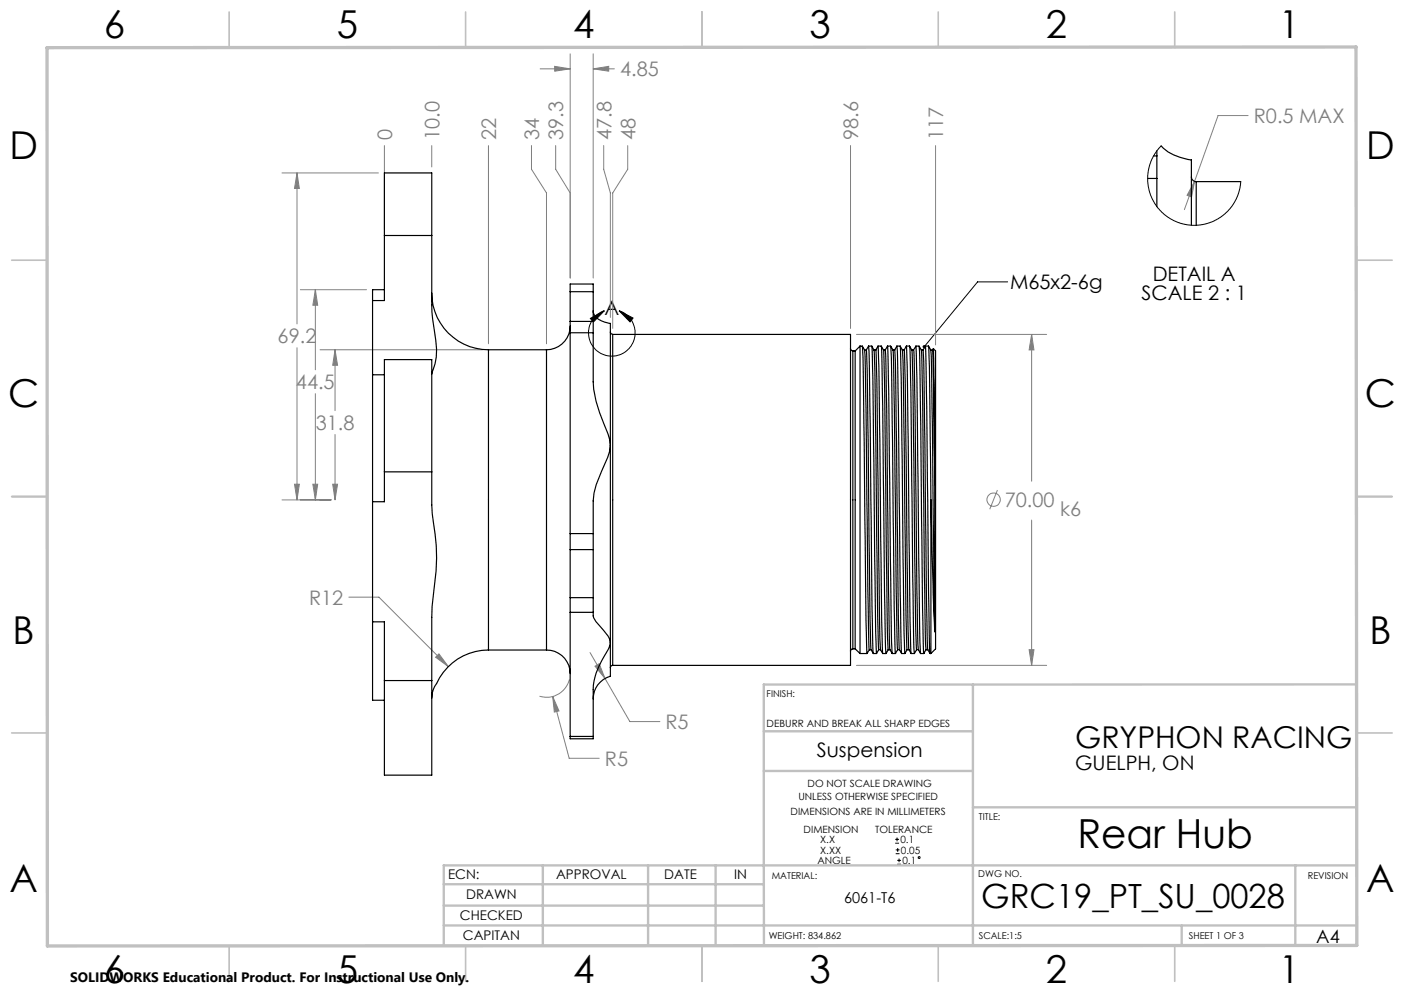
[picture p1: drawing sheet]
<svg xmlns="http://www.w3.org/2000/svg" width="297mm" height="210mm" viewBox="0 0 297 210" stroke-linecap="round" stroke-linejoin="round" font-family="sans-serif">
<g fill="none" stroke="#808080" stroke-width=".21">
<path d="M114.3 14.6h6.3M117.3 14l3.3 .6-3.3 .5zM120.6 11.4v47.4M125.5 14.6l3.3-.6v1.1zM125.5 11.4v47.4M125.5 14.6h4.5M59.7 36.6h20.3M62.8 36.6l.5 3.3h-1zM62.8 36.6v31.9M81.3 30.8v17.7M91.3 30.8v4.5M103.3 30.8v41.9"/>
<path d="M112.4 30.8v5l3.2 5v31.9M117.5 30.8v5l3.1 5M127.7 30.8v5l1.4 5v26.3M132.8 30.8v5l-3.2 5v28.7M179.9 30.8v38.7M197.9 30.8v42.1M252.7 38.4l-.6 3.3-1-.4zM252.7 38.4l-2.2 5.9M264 24.4h-6.3l-5 14M62.8 73.5v32.2M63.5 61.3h14M66.7 61.3l.5 3.2h-1z"/>
<path d="M66.7 61.3v16.9M67.7 74h34.4M70.9 74l.5 3.2h-1zM70.9 74v12.8M181.2 70.7h40.2M218.2 70.7l.5 3.3h-1zM218.2 70.7v31.1M66.7 83.2v22.5M70.9 91.9v13.8M59.7 105.7h10.3M62.3 102.4h1l-.5 3.3zM66.2 102.4h1l-.5 3.3z"/>
<path d="M70.4 102.4h1l-.5 3.3zM211 103.6l-1.6 4.1M218.2 110v30.7M73.8 126.3h6.4l14.6 14.7M92.1 139l.8-.7 1.9 2.7zM124.8 138l8.4 14.6h6.4M217.7 137.4h1l-.5 3.3zM116.9 147.3l1.4 3-1 .3zM116.9 147.3l3.5 13.1h6.4M120.5 143.7a5 5 0 0 1-6.4 3.5M125.9 140.9l.9-.5 1.2 3.1zM181.2 140.7h40.2"/>
<circle cx="210.2" cy="105.7" r="1.42"/>
</g>
<g fill="none" stroke="#000" stroke-width=".21">
<path d="M213.1 59.6h-6.3l-11.3 13.7M124.9 67.3l2.9-1.6-2.3 2.4zM127.8 65.7a4.9 4.9 0 0 0-2.4 7.6 4.9 4.9 0 0 0 8 0 4.9 4.9 0 0 0-2.4-7.6M131 65.7l2.9 1.6-.6 .8zM189.4 178.3h.8M189.4 177.5h.8M189.5 179.7h.8M189.8 177.1v.8M189.9 179.3v.9M189.5 180.5h.8M189.8 182.8h.8M189.8 182h.8"/>
<path d="M190.2 181.6v.7"/>
<circle cx="194.4" cy="181.3" r=".19"/>
</g>
<g fill="none" stroke="#c0c0c0" stroke-width=".35">
<path d="M48.5 2.5v7.5M98.5 2.5v7.5M148.5 2.5v7.5M198.5 2.5v7.5M248.5 2.5v7.5M2.5 55h7.5M287 55h7.5M2.5 105h7.5M287 105h7.5M2.5 155h7.5M287 155h7.5M48.5 200v7.5"/>
<path d="M98.5 200v7.5M148.5 200v7.5M198.5 200v7.5M248.5 200v7.5"/>
</g>
<g fill="none" stroke="#c0c0c0" stroke-width=".5">
<path d="M161.6 154.6h44.2M205.8 144.8v55.2M287 144.7l-125.4 .1v55.2M161.6 163h44.2M205.8 170.7h81.2M93.9 195.7h193.1M93.9 191.5h67.7M93.9 187h67.7M114.8 183v17M137.1 183v17M151.4 183v17M250 195.8v4.2"/>
<path d="M274 183v16.9M287 183h-193.1v17"/>
</g>
<path d="M9.9 10.1l276.9-.2 .2 190-277 .2z" fill="none" stroke="#c0c0c0" stroke-width=".7"/>
<path d="M124.9 67.3l2.9-1.6-2.3 2.4zM131 65.7l2.9 1.6-.6 .8zM195.3 73.1l-.1 .2v.2l.3-.2-.2 .3a.33 .33 0 0 0 .4-.1 .33 .33 0 0 0 0-.4 .33 .33 0 0 0-.4 0z" fill="#000"/>
<path d="M117.3 14l3.3 .6-3.3 .5zM125.5 14.6l3.3-.6v1.1zM218.2 70.7l.5 3.3h-1zM217.7 137.4h1l-.5 3.3zM62.3 102.4h1l-.5 3.3zM62.8 36.6l.5 3.3h-1zM70.4 102.4h1l-.5 3.3zM70.9 74l.5 3.2h-1zM92.1 139l2.7 2-1.9-2.7zM116.9 147.3l.4 3.3 1-.3zM66.2 102.4h1l-.5 3.3zM66.7 61.3l.5 3.2h-1zM125.9 140.9l2.1 2.6-1.2-3.1zM252.7 38.4l-1.6 2.9 1 .4z" fill="#808080"/>
<g fill="none" stroke="#000" stroke-width=".25">
<path d="M242.8 37.7h1.9M244.1 33h.6M244.7 37.7v6M244.7 33v4.7M244.7 31.9v1.1M245.6 30.9a11.3 11.3 0 0 0 6.4 2.9v13.8M252 37.4a1.02 1.02 0 0 0 1 1M253 38.4v9.3M253 38.4h9.5M81.3 49.8v13.8h-2.5M81.3 49.8v-13.2h10v13.2M81.3 49.8h10"/>
<path d="M91.3 49.8v7.5a65.5 65.5 0 0 0 .9 14.7 13.1 13.1 0 0 1-.9 7.1M78.8 63.6v15.7M78.8 79.3v26.8M78.8 79.3h2.5M81.3 61.3h-2.5v2.3M91.3 62a12 12 0 0 0 12 12M103.3 74v63.5M103.3 74h12.3M115.6 74v63.5M120.6 69a5 5 0 0 1-5 5M120.6 70.4v42.4M120.6 68v2.4"/>
<path d="M120.6 61.7v6.3M120.6 61.7v-1.6h4.9v1.6M120.6 70.4h4.9M120.6 68h4.9M120.6 61.7h4.9M125.5 70.4v7.7a22.6 22.6 0 0 0 2.2 11.4l.9 2.3 .5 2.4M125.5 65.7v.4a4 4 0 0 0 3.6 2.3v25.8M125.5 68v2.4M125.5 61.7v6.3M129.1 70.2l.2 .3 .3 .2M129.6 70.7h50.3v70h-50.3M129.6 70.7v70"/>
<path d="M179.9 73.7l.2 .4 .3 .1M180.4 74.2v63M180.4 74.2h.5M180.9 74.2v63M181.9 73.2v65M181.9 73.2h.5M181.9 73.2l-1 1M182.9 74h.4M183.3 74l.4-.8 .4 16.2 .4 39.2 .2 9.6M183.3 74l.1 4.2 .6 52.6 .3 6.6M183.7 73.2h.7M184.9 74h.4"/>
<path d="M185.3 74l.4-.8 .2 4.3 .6 54 .2 6.7M185.3 74l.2 6.6 .6 52.6 .2 4.2M185.7 73.2h.7l.1 2.5 .6 49.8 .3 12.7M186.4 73.2a2.24 2.24 0 0 1 .6 1.9l.7 55.7 .2 6.6M186.9 74h.4M187.3 74l.4-.8 .3 9.6 .6 51.1 .1 4.3M187.3 74l.3 12.4 .4 38.6 .2 12.4M187.7 73.2h.7M188.9 74h.4M189.3 74l.4-.8 .3 12.7 .6 49.8 .1 2.5h.7M189.3 74l.1 4.2 .6 52.6 .3 6.6M189.7 73.2h.7l.1 2.5 .7 55.8 .2 6.7"/>
<path d="M190.4 73.2a2.24 2.24 0 0 1 .6 1.9l.7 55.7 .2 6.6M190.9 74h.4M191.3 74l.4-.8 .2 4.3 .6 54 .2 6.7M191.3 74l.2 6.6 .6 52.6 .2 4.2M191.7 73.2h.7l.1 2.5 .6 46.3 .3 16.2M192.4 73.2a2.24 2.24 0 0 1 .6 1.9l.7 55.7 .2 6.6M192.9 74h.4M193.3 74l.4-.8 .3 6.7 .6 54 .1 4.3M193.3 74l.3 12.4 .4 38.6 .3 12.4M193.7 73.2h.7M194.4 73.2a2.11 2.11 0 0 1 .6 1.9l.8 61.2a1.62 1.62 0 0 1-.4 1.9l-.2-9.6-.6-51.1zM194.9 74h.4"/>
<path d="M195.3 74l.4-.8 .3 12.7 .4 39.6 .3 12.7M195.3 74l.1 4.2 .6 49.9 .3 9.3M195.7 73.2h.7l.1 1.1 .4 31.4M196.4 73.2a2.42 2.42 0 0 1 .6 1.9l.7 58.5M196.9 74h.4M197.3 74l.2 6.6 .2 21.9M197.4 73.8l-.1 .2M197.4 73.8l.3 28.7M197.4 73.7l.5 .5v63l-1 1M81.3 99.8v-23.7h10v23.7M81.3 99.8v6.3h-2.5M81.3 99.8h10"/>
<path d="M91.3 99.8v1.7a60.7 60.7 0 0 0 .7 11.5 42.9 42.9 0 0 1-.3 12.7l-.4 4.9v13.3M129.1 94.2l-.2 1.3-.3 1.2-1.4 3a18.7 18.7 0 0 0-1.7 10v3.1M129.1 94.2v41.7M78.8 106.1v25.4M120.6 112.8v3.4M120.6 116.2v10.2M120.6 112.8h4.9M120.6 116.2h4.9M125.5 112.8v3.4M125.5 116.2v10.2M196.9 105.7v32.5M196.9 105.7l.8 27.9"/>
<path d="M197.7 102.5v31.1M78.8 131.5h2.5v12.4M78.8 131.5v16.6h2.5M103.3 137.5a12.1 12.1 0 0 0-11.1 7.3 5.1 5.1 0 0 0-.9 2.8M103.3 137.5h12.3M115.6 137.5a5 5 0 0 1 5 4.9M120.6 126.4v3.1M120.6 129.5v26.2M120.6 126.4h4.9M120.6 129.5h4.9M125.5 126.4v3.1M125.5 129.5v.2a2.05 2.05 0 0 0 .5 1.7l2.6 3.1 .5 1.4"/>
<path d="M129.1 135.9v7.1a5.1 5.1 0 0 0-3.6 4.8M129.1 135.9a6 6 0 0 1-1.2 2.8 14.5 14.5 0 0 0-2.4 9.5v7.5M180.4 137.2l-.3 .2-.2 .3M180.4 137.2h.5M180.9 137.2l1 1M181.9 138.2h1.5M183.9 137.4h.4l.4 .8M183.9 137.4l-.3-12.4-.6-48.6a4.3 4.3 0 0 0-.6-3.2l.2 4.3 .6 54 .2 6.7M183.9 137.4l-.5 .8M184.7 138.2h.7M185.9 137.4h.4l.4 .8M185.9 137.4l-.5 .8"/>
<path d="M185.9 137.4l-.2-6.6-.7-55.7a2.24 2.24 0 0 0-.6-1.9l.2 6.7 .6 54 .2 4.3M186.7 138.2h.7M187.9 137.4l-.5 .8M187.9 137.4h.4M188.2 137.4l.5 .8M188.7 138.2h.7M189.9 137.4h.4l.4 .8M189.9 137.4l-.5 .8M189.9 137.4l-.3-12.4-.6-49.9a2.11 2.11 0 0 0-.6-1.9l.2 6.7 .6 48.7 .2 9.6M191.9 137.4h.4l.4 .8M191.9 137.4l-.5 .8M192.7 138.2h.7"/>
<path d="M193.9 137.4h.4l.4 .8M193.9 137.4l-.5 .8M194.7 138.2h.7M195.9 137.4h.4l.4 .8M196.7 138.2h.2M81.3 143.9v20h10v-20M81.3 143.9h10M120.6 155.7v.5h4.9v-.5M120.6 155.7h4.9M129.6 140.7l-.3 .1-.2 .4"/>
</g>
<path d="M245.6 30.9l-1.3 1.7-1.1 2.1-.4 2.4 .1 2.3 .4 1.8 1.4 2.5 1.7 1.7 2 1.3 1.8 .7 2.9 .3 2.6-.5 2-.9 1.5-1.1 1-1 .9-1.3 .9-2.2 .5-2.3" fill="none" stroke="#000" stroke-width=".21"/>
<text font-size="8.5" x="227.9" y="179.3">Rear Hub</text>
<g font-size="8.1">
<text x="22" y="8">6</text>
<text x="71.2" y="8">5</text>
<text x="121.2" y="8">4</text>
<text x="171.3" y="8">3</text>
<text x="221.3" y="8">2</text>
<text x="270.5" y="8">1</text>
<text x="2" y="33.6">D</text>
<text x="289" y="33.6">D</text>
<text x="1.7" y="86.1">C</text>
<text x="288.7" y="86.1">C</text>
<text x="2.7" y="136.1">B</text>
<text x="289.7" y="136.1">B</text>
<text x="2" y="188.6">A</text>
<text x="289" y="188.6">A</text>
<text x="22" y="208">6</text>
<text x="71.2" y="208">5</text>
<text x="121.2" y="208">4</text>
<text x="171.3" y="208">3</text>
<text x="221.3" y="208">2</text>
<text x="270.5" y="208">1</text>
</g>
<text font-size="7.1" x="207.6" y="192.1">GRC19_PT_SU_0028</text>
<text font-size="6.3" x="227.4" y="158.2">GRYPHON RACING</text>
<g font-size="4.2" fill="#808080">
<text x="131.2" y="16.1">4.85</text>
<text x="82.9" y="29.6" transform="rotate(-90 82.9 29.6)">0</text>
<text x="92.9" y="29.6" transform="rotate(-90 92.9 29.6)">10.0</text>
<text x="104.9" y="29.6" transform="rotate(-90 104.9 29.6)">22</text>
<text x="114.1" y="29.6" transform="rotate(-90 114.1 29.6)">34</text>
<text x="119.2" y="29.6" transform="rotate(-90 119.2 29.6)">39.3</text>
<text x="129.3" y="29.6" transform="rotate(-90 129.3 29.6)">47.8</text>
<text x="134.4" y="29.6" transform="rotate(-90 134.4 29.6)">48</text>
<text x="181.5" y="29.6" transform="rotate(-90 181.5 29.6)">98.6</text>
<text x="199.5" y="29.6" transform="rotate(-90 199.5 29.6)">117</text>
<text x="265.2" y="26">R0.5 MAX</text>
<text x="58.7" y="72.6">69.2</text>
<text x="62.6" y="82.3">44.5</text>
<text x="66.8" y="90.9">31.8</text>
<text x="212.5" y="107.2">70.00</text>
<text x="224.3" y="109">k6</text>
<text x="65.4" y="127.9">R12</text>
<text x="140.8" y="154.2">R5</text>
<text x="128" y="161.9">R5</text>
</g>
<g font-size="4.2">
<text x="243.9" y="59.4">DETAIL A</text>
<text x="213.7" y="61.2">M65x2-6g</text>
<text x="241.5" y="63.5">SCALE 2 : 1</text>
<text x="127.9" y="66.7">A</text>
<text x="172.8" y="160.2">Suspension</text>
<text x="227.4" y="162.8">GUELPH, ON</text>
</g>
<text font-size="3.9" x="278.4" y="199.3">A4</text>
<text font-size="3.2" x="178.6" y="190.9">6061-T6</text>
<text font-size="2.9" x="14.9" y="207.6">SOLIDWORKS Educational Product. For Instructional Use Only.</text>
<g font-size="2.8">
<text x="94.8" y="185.9">ECN:</text>
<text x="117.6" y="185.9">APPROVAL</text>
<text x="140.5" y="185.9">DATE</text>
<text x="155.3" y="185.9">IN</text>
<text x="98.6" y="190.2">DRAWN</text>
<text x="97.3" y="194.5">CHECKED</text>
<text x="97.9" y="198.9">CAPITAN</text>
</g>
<g font-size="2.1">
<text x="162.2" y="153.7">DEBURR AND BREAK ALL SHARP EDGES</text>
<text x="170.8" y="166.4">DO NOT SCALE DRAWING</text>
<text x="167.2" y="172.4">DIMENSIONS ARE IN MILLIMETERS</text>
<text x="168.9" y="169.2">UNLESS OTHERWISE SPECIFIED</text>
<text x="170" y="176.1">DIMENSION</text>
<text x="173.5" y="178.3">X.X</text>
<text x="185.2" y="176.1">TOLERANCE</text>
<text x="190.5" y="178.3">0.1</text>
<text x="172.9" y="182.7">ANGLE</text>
<text x="173.5" y="180.5">X.XX</text>
<text x="190.6" y="180.5">0.05</text>
<text x="190.9" y="182.7">0.1</text>
</g>
<g font-size="2">
<text x="162.2" y="147.5">FINISH:</text>
<text x="207.1" y="173.3">TITLE:</text>
<text x="163.3" y="185.9">MATERIAL:</text>
<text x="207" y="185.5">DWG NO.</text>
<text x="276.7" y="185.9">REVISION</text>
<text x="162.6" y="198.5">WEIGHT: 834.862</text>
<text x="207.1" y="198.6">SCALE:1:5</text>
<text x="251.5" y="198.6">SHEET 1 OF 3</text>
</g>
</svg>
